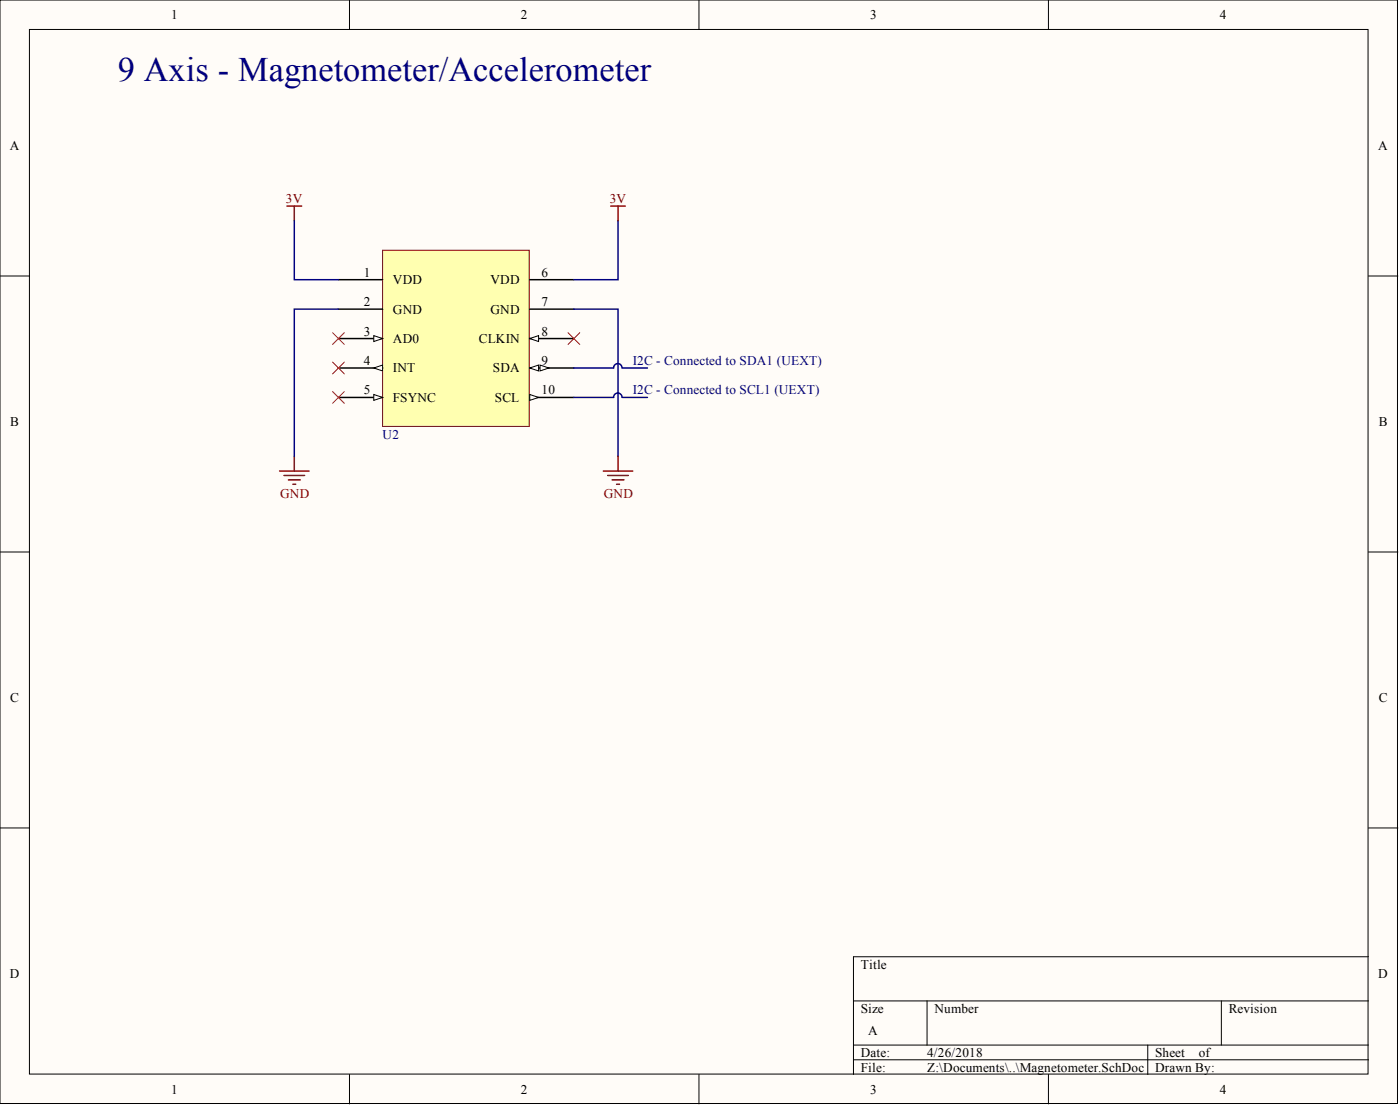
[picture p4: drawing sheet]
<svg xmlns="http://www.w3.org/2000/svg" width="241mm" height="190mm" viewBox="0 0 241 190" stroke-linecap="round" stroke-linejoin="round" font-family="sans-serif">
<g fill="#fffcf8" stroke="#000" stroke-width=".17">
<path d="M0 0h240.9v190.1h-240.9z"/>
<path d="M5.1 5.1h230.7v179.9h-230.7z"/>
</g>
<g fill="none" stroke="#000" stroke-width=".17">
<path d="M60.2 0v5.1M120.5 0v5.1M180.7 0v5.1M0 47.5h5.1M235.9 47.5h5M0 95.1h5.1M235.9 95.1h5M0 142.6h5.1M235.9 142.6h5M147.1 172.4h88.8M159.8 172.4v7.6M210.5 172.4v7.6"/>
<path d="M235.9 164.8h-88.8v20.3M60.2 185.1v5M120.5 185.1v5M147.1 180h88.8M147.1 182.5h88.8M180.7 185.1v5M197.8 180v5.1"/>
</g>
<path d="M49.5 35.5h2.5M50.7 35.5v2.5M50.7 78.6v2.5M48.2 81.1h5.1M48.9 81.9h3.6M49.7 82.7h2M50.5 83.4h.5" fill="none" stroke="#800000" stroke-width=".25"/>
<path d="M65.9 43.1h25.3v30.4h-25.3z" fill="#ffffb0" stroke="#800000" stroke-width=".17"/>
<path d="M58.3 48.2h7.6M58.3 53.2h7.6M58.3 58.3h7.6" fill="none" stroke="#000" stroke-width=".25"/>
<path d="M64.4 57.8l1.5 .5-1.5 .5z" fill="#fffcf8" stroke="#000" stroke-width=".17"/>
<path d="M58.3 63.4h7.6" fill="none" stroke="#000" stroke-width=".25"/>
<path d="M64.4 63.4l1.5-.5v1z" fill="#fffcf8" stroke="#000" stroke-width=".17"/>
<path d="M58.3 68.5h7.6" fill="none" stroke="#000" stroke-width=".25"/>
<path d="M64.4 67.9l1.5 .6-1.5 .5z" fill="#fffcf8" stroke="#000" stroke-width=".17"/>
<path d="M91.3 48.2h7.6M91.3 53.2h7.6M91.3 58.3h7.6" fill="none" stroke="#000" stroke-width=".25"/>
<path d="M91.3 58.3l1.5-.5v1z" fill="#fffcf8" stroke="#000" stroke-width=".17"/>
<path d="M91.3 63.4h7.6" fill="none" stroke="#000" stroke-width=".25"/>
<g fill="#fffcf8" stroke="#000" stroke-width=".17">
<path d="M91.3 63.4l1.5-.5v1z"/>
<path d="M93.1 62.9l1.5 .5-1.5 .5z"/>
</g>
<path d="M91.3 68.5h7.6" fill="none" stroke="#000" stroke-width=".25"/>
<path d="M91.3 67.9l1.5 .6-1.5 .5z" fill="#fffcf8" stroke="#000" stroke-width=".17"/>
<path d="M50.7 38v10.2h7.6M106.5 38v10.2h-7.6M58.3 53.2h-7.6v25.4M98.9 53.2h7.6v25.4M107.2 63.4a.72 .72 0 0 0-.7-.8 .72 .72 0 0 0-.7 .8h-6.9M107.2 68.5a.72 .72 0 0 0-.7-.8 .72 .72 0 0 0-.7 .8h-6.9M107.3 63.4h4.3M107.3 68.5h4.3" fill="none" stroke="#000080" stroke-width=".25"/>
<path d="M105.3 35.5h2.5M106.5 35.5v2.5M106.5 78.6v2.5M104 81.1h5.1M104.7 81.9h3.6M105.5 82.7h2M106.3 83.4h.5" fill="none" stroke="#800000" stroke-width=".25"/>
<path d="M57.3 57.3l2 2M59.3 57.3l-2 2M97.9 57.3l2 2M99.9 57.3l-2 2M57.3 62.4l2 2M57.3 67.4l2 2.1M59.3 62.4l-2 2M59.3 67.4l-2 2.1" fill="none" stroke="#f00" stroke-width=".17"/>
<text font-size="5.9" fill="#000080" x="20.3" y="13.9">9 Axis - Magnetometer/Accelerometer</text>
<g font-size="2.3">
<text x="29.5" y="3.3">1</text>
<text x="89.8" y="3.3">2</text>
<text x="150" y="3.3">3</text>
<text x="210.3" y="3.3">4</text>
<text x="1.7" y="25.8">A</text>
<text x="237.6" y="25.8">A</text>
<text x="62.7" y="47.7">1</text>
<text x="93.3" y="47.7">6</text>
<text x="62.7" y="52.7">2</text>
<text x="67.7" y="48.9">VDD</text>
<text x="84.5" y="48.9">VDD</text>
<text x="93.3" y="52.7">7</text>
<text x="62.7" y="57.8">3</text>
<text x="67.7" y="54">GND</text>
<text x="67.7" y="59.1">AD0</text>
<text x="82.5" y="59.1">CLKIN</text>
<text x="84.5" y="54">GND</text>
<text x="93.3" y="57.8">8</text>
<text x="62.7" y="62.9">4</text>
<text x="67.7" y="64.1">INT</text>
<text x="85" y="64.1">SDA</text>
<text x="93.3" y="62.9">9</text>
<text x="62.7" y="67.9">5</text>
<text x="67.7" y="69.2">FSYNC</text>
<text x="85.3" y="69.2">SCL</text>
<text x="93.3" y="67.9">10</text>
<text x="1.8" y="73.4">B</text>
<text x="237.6" y="73.4">B</text>
<text x="1.8" y="120.9">C</text>
<text x="237.6" y="120.9">C</text>
<text x="148.4" y="166.8">Title</text>
<text x="1.7" y="168.4">D</text>
<text x="237.6" y="168.4">D</text>
<text x="148.4" y="174.4">Size</text>
<text x="149.6" y="178.2">A</text>
<text x="161.1" y="174.4">Number</text>
<text x="211.8" y="174.4">Revision</text>
<text x="148.4" y="182">Date:</text>
<text x="148.4" y="184.6">File:</text>
<text x="159.8" y="182">4/26/2018</text>
<text x="159.8" y="184.6">Z:\Documents\..\Magnetometer.SchDoc</text>
<text x="199.1" y="182">Sheet</text>
<text x="199.1" y="184.6">Drawn By:</text>
<text x="206.6" y="182">of</text>
<text x="29.5" y="188.4">1</text>
<text x="89.8" y="188.4">2</text>
<text x="150" y="188.4">3</text>
<text x="210.3" y="188.4">4</text>
</g>
<g font-size="2.3" fill="#800000">
<text x="49.3" y="35">3V</text>
<text x="105.1" y="35">3V</text>
<text x="48.3" y="85.7">GND</text>
<text x="104.1" y="85.7">GND</text>
</g>
<g font-size="2.3" fill="#000080">
<text x="109.1" y="62.9">I2C - Connected to SDA1 (UEXT)</text>
<text x="109.1" y="67.9">I2C - Connected to SCL1 (UEXT)</text>
<text x="65.9" y="75.6">U2</text>
</g>
</svg>
